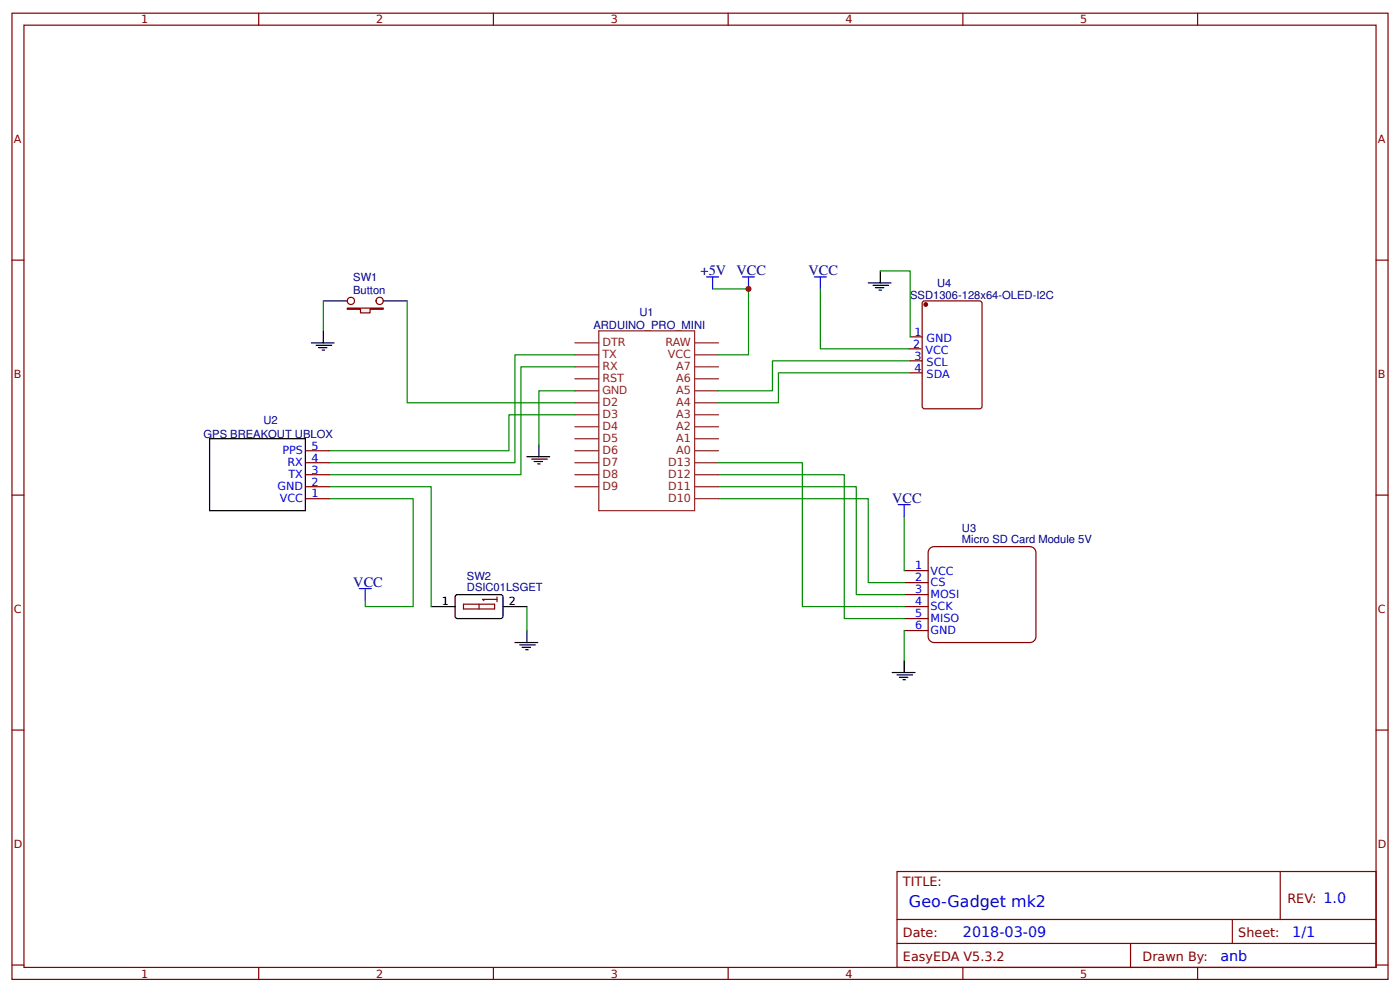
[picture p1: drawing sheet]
<svg xmlns="http://www.w3.org/2000/svg" width="309mm" height="219mm" viewBox="0 0 309 219" stroke-linecap="round" stroke-linejoin="round" font-family="sans-serif">
<g fill="none" stroke="#800" stroke-width=".26">
<path d="M2.6 2.9h304.1v213.3h-304.1zM5.3 5.6h298.7v207.9h-298.7zM57.1 2.9v2.7M109 2.9v2.7M160.9 2.9v2.7M212.7 2.9v2.7M264.6 2.9v2.7M2.6 57.4h2.7M304 57.4h2.7M200.8 77h2.7M201.1 74.3h2.6M201.1 79.6h2.6"/>
<path d="M203.8 66.7l.5-.3h12.1l.5 .3 .1 23-.3 .5h-12.4l-.5-.2zM201.1 82.3h2.6M2.6 109.3h2.7M304 109.3h2.7M199.8 125.9h5.3M199.8 128.6h5.3M199.8 131.2h5.3M199.8 133.9h5.3M199.8 136.5h5.3M199.8 139.2h5.3M205.3 121.2l.7-.5 .4-.1h21.1a1.32 1.32 0 0 1 1.4 1.4v18.5a1.32 1.32 0 0 1-1.4 1.3h-21.1a1.32 1.32 0 0 1-1.3-1.3v-18.5zM2.6 161.1h2.7"/>
<path d="M304 161.1h2.7M198.2 192.4h105.8v21.1h-105.8zM282.8 192.4v10.5M2.6 213h2.7M57.1 213.5v2.7M109 213.5v2.7M160.9 213.5v2.7M198.2 202.9h105.8M198.2 208.2h105.8M212.7 213.5v2.7M249.8 208.2v5.3M264.6 213.5v2.7"/>
<path d="M272.3 202.9v5.3M304 213h2.7"/>
</g>
<path d="M164 61.1h2.7M165.4 61.1v2.7M179.9 61.1h2.7M181.2 61.1v2.7M198.4 111.4h2.7M199.8 111.4v2.6" fill="none" stroke="#00f" stroke-width=".26"/>
<path d="M194.5 59.8h6.6v14.5M157.4 63.8h8v14.5h-6.7M181.2 63.8v13.2h19.6M201.1 79.6h-30.4v6.7h-12M201.1 82.3h-29.1v6.6h-13.3M158.7 110.1h33.1v18.5h8M158.7 107.4h30.5v23.8h10.6M158.7 104.8h27.8v31.7h13.3M158.7 102.1h18.6v31.8h22.5M199.8 139.2v6.6" fill="none" stroke="#080" stroke-width=".26"/>
<path d="M194.5 59.8v2.6M71.4 66.4h5.3M84.7 66.4h5.3M191.8 62.4h5M192.9 63h3.4M193.4 63.5h1.9M194.2 64h.5M197.1 148.4h5M198.2 149h3.4M198.7 149.5h1.9M199.5 150h.5M199.8 145.8v2.6" fill="none" stroke="#000" stroke-width=".26"/>
<g fill="none" stroke="#8d2323" stroke-width=".26">
<path d="M127 75.7h5.3M127 78.3h5.3M132.3 73h21.2v39.7h-21.2zM153.5 75.7h5.2M153.5 78.3h5.2M127 86.3h5.3M127 81h5.3M127 88.9h5.3M127 91.5h5.3M127 94.2h5.3M127 96.8h5.3M127 99.5h5.3"/>
<path d="M127 83.6h5.3M153.5 86.3h5.2M153.5 81h5.2M153.5 88.9h5.2M153.5 91.5h5.2M153.5 94.2h5.2M153.5 96.8h5.2M153.5 99.5h5.2M153.5 83.6h5.2M127 102.1h5.3M127 104.8h5.3M127 107.4h5.3"/>
<path d="M153.5 102.1h5.2M153.5 104.8h5.2M153.5 107.4h5.2M153.5 110.1h5.2"/>
</g>
<circle cx="204.5" cy="67.2" r=".4" fill="#800" stroke="#800" stroke-width=".26"/>
<path d="M76.7 68h8v.3h-2.9v.8h-2.2v-.8h-2.9z" fill="#efefef" stroke="#800" stroke-width=".26"/>
<g fill="none" stroke="#800" stroke-width=".26">
<path d="M67.5 99.5h5.3M67.5 102.1h5.3M67.5 104.8h5.3M67.5 107.4h5.3M67.5 110.1h5.3M102.4 133.3h6.9v1.1h-6.9zM105.8 133.3v1.1M109.8 132.3h-3.2l.3 .3M109.8 131.8v1"/>
<circle cx="77.5" cy="66.4" r=".8"/>
<circle cx="83.9" cy="66.4" r=".8"/>
</g>
<g fill="none" stroke="#000" stroke-width=".26">
<path d="M68.8 75.7h5M69.8 76.2h3.5M70.4 76.7h1.8M71.2 77.3h.5M71.4 73v2.7M46.3 96.8h21.2v15.9h-21.2zM119.1 98.2v2.6M116.4 100.8h5M117.5 101.3h3.4M118 101.9h1.9M118.8 102.4h.5M95.2 133.9h5.3"/>
<path d="M100.8 131.3h10.1l.2 .5v4.5l-.5 .2h-9.8l-.3-.5v-4.2zM111.1 133.9h5.3M116.4 139.2v2.6M113.8 141.8h5M114.8 142.3h3.5M115.4 142.9h1.8M116.2 143.4h.5"/>
</g>
<path d="M71.4 66.4v6.6M90 66.4v22.5h37M127 78.3h-13.2v23.8h-41M127 86.3h-7.9v11.9M127 81h-11.9v23.8h-42.3M127 91.5h-14.6v8h-39.6M72.8 107.4h22.4v26.5M72.8 110.1h18.5v23.8h-10.6v-1.3M199.8 114v11.9M116.4 133.9v5.3" fill="none" stroke="#080" stroke-width=".26"/>
<path d="M156.1 61.1h2.6M157.4 61.1v2.7M79.4 129.9h2.6M80.7 129.9v2.7" fill="none" stroke="#00f" stroke-width=".26"/>
<circle cx="165.4" cy="63.8" r=".66" fill="#c00"/>
<text font-size="3.5" fill="#00f" x="200.8" y="200.3">Geo-Gadget mk2</text>
<g font-size="3.2" fill="#000080">
<text x="154.8" y="60.6">+5V</text>
<text x="162.7" y="60.7">VCC</text>
<text x="178.6" y="60.7">VCC</text>
<text x="197.1" y="111">VCC</text>
<text x="78.1" y="129.5">VCC</text>
</g>
<g font-size="3.2" fill="#00f">
<text x="212.7" y="206.9">2018-03-09</text>
<text x="285.5" y="206.9">1/1</text>
<text x="269.6" y="212.2">anb</text>
</g>
<g font-size="2.8" fill="#800">
<text x="199.5" y="195.5">TITLE:</text>
<text x="284.4" y="199.2">REV: 1.0</text>
<text x="199.5" y="206.9">Date:</text>
<text x="273.6" y="206.9">Sheet:</text>
<text x="199.5" y="212.2">EasyEDA V5.3.2</text>
<text x="252.4" y="212.2">Drawn By:</text>
</g>
<g font-size="2.5" fill="#800">
<text x="31.2" y="5.2">1</text>
<text x="83.1" y="5.2">2</text>
<text x="134.9" y="5.2">3</text>
<text x="186.8" y="5.2">4</text>
<text x="238.7" y="5.2">5</text>
<text x="3" y="31.5">A</text>
<text x="304.4" y="31.5">A</text>
<text x="3" y="83.3">B</text>
<text x="304.4" y="83.3">B</text>
<text x="3" y="135.2">C</text>
<text x="304.4" y="135.2">C</text>
<text x="3" y="187.1">D</text>
<text x="304.4" y="187.1">D</text>
<text x="31.2" y="215.8">1</text>
<text x="83.1" y="215.8">2</text>
<text x="134.9" y="215.8">3</text>
<text x="186.8" y="215.8">4</text>
<text x="238.7" y="215.8">5</text>
</g>
<g font-size="2.5" fill="#000080">
<text x="78" y="64.8">Button</text>
<text x="78.1" y="62.1">SW1</text>
<text x="207" y="63.2">U4</text>
<text x="141.3" y="69.8">U1</text>
<text x="201.1" y="66">SSD1306-128x64-OLED-I2C</text>
<text x="131.1" y="72.6">ARDUINO_PRO_MINI</text>
<text x="58.2" y="93.6">U2</text>
<text x="45" y="96.7">GPS BREAKOUT UBLOX</text>
<text x="212.5" y="119.9">Micro SD Card Module 5V</text>
<text x="212.5" y="117.5">U3</text>
<text x="103.2" y="130.4">DSIC01LSGET</text>
<text x="103.2" y="128">SW2</text>
</g>
<g font-size="2.5" fill="#8d2323">
<text x="133.1" y="76.5">DTR</text>
<text x="147.1" y="76.5">RAW</text>
<text x="133.1" y="79.1">TX</text>
<text x="133.1" y="81.8">RX</text>
<text x="147.5" y="79.1">VCC</text>
<text x="149.4" y="81.8">A7</text>
<text x="133.1" y="87">GND</text>
<text x="133.1" y="89.7">D2</text>
<text x="133.1" y="84.4">RST</text>
<text x="149.4" y="84.4">A6</text>
<text x="149.4" y="87">A5</text>
<text x="149.4" y="89.7">A4</text>
<text x="133.1" y="92.3">D3</text>
<text x="133.1" y="95">D4</text>
<text x="149.4" y="92.3">A3</text>
<text x="149.4" y="95">A2</text>
<text x="133.1" y="97.6">D5</text>
<text x="133.1" y="100.3">D6</text>
<text x="149.4" y="97.6">A1</text>
<text x="149.4" y="100.3">A0</text>
<text x="133.1" y="102.9">D7</text>
<text x="133.1" y="105.6">D8</text>
<text x="147.6" y="102.9">D13</text>
<text x="147.6" y="105.6">D12</text>
<text x="133.1" y="108.2">D9</text>
<text x="147.6" y="108.2">D11</text>
<text x="147.6" y="110.9">D10</text>
</g>
<g font-size="2.5" fill="#00f">
<text x="201.8" y="76.7">2</text>
<text x="202" y="74.1">1</text>
<text x="204.7" y="75.4">GND</text>
<text x="202" y="79.4">3</text>
<text x="202" y="82">4</text>
<text x="204.4" y="78.1">VCC</text>
<text x="204.7" y="80.7">SCL</text>
<text x="204.7" y="83.3">SDA</text>
<text x="62.4" y="100.3">PPS</text>
<text x="68.8" y="101.9">4</text>
<text x="68.8" y="99.2">5</text>
<text x="63.5" y="102.9">RX</text>
<text x="63.7" y="105.6">TX</text>
<text x="68.8" y="104.5">3</text>
<text x="68.8" y="107.2">2</text>
<text x="61.3" y="108.2">GND</text>
<text x="61.8" y="110.9">VCC</text>
<text x="68.8" y="109.8">1</text>
<text x="202.2" y="125.7">1</text>
<text x="202.2" y="128.3">2</text>
<text x="202.2" y="131">3</text>
<text x="205.6" y="126.8">VCC</text>
<text x="205.6" y="129.4">CS</text>
<text x="202.2" y="133.6">4</text>
<text x="202.2" y="136.3">5</text>
<text x="205.6" y="132">MOSI</text>
<text x="205.6" y="134.7">SCK</text>
<text x="205.6" y="137.3">MISO</text>
<text x="202.2" y="138.9">6</text>
<text x="205.6" y="140">GND</text>
</g>
<g font-size="2.5">
<text x="97.6" y="133.6">1</text>
<text x="112.4" y="133.6">2</text>
</g>
</svg>
